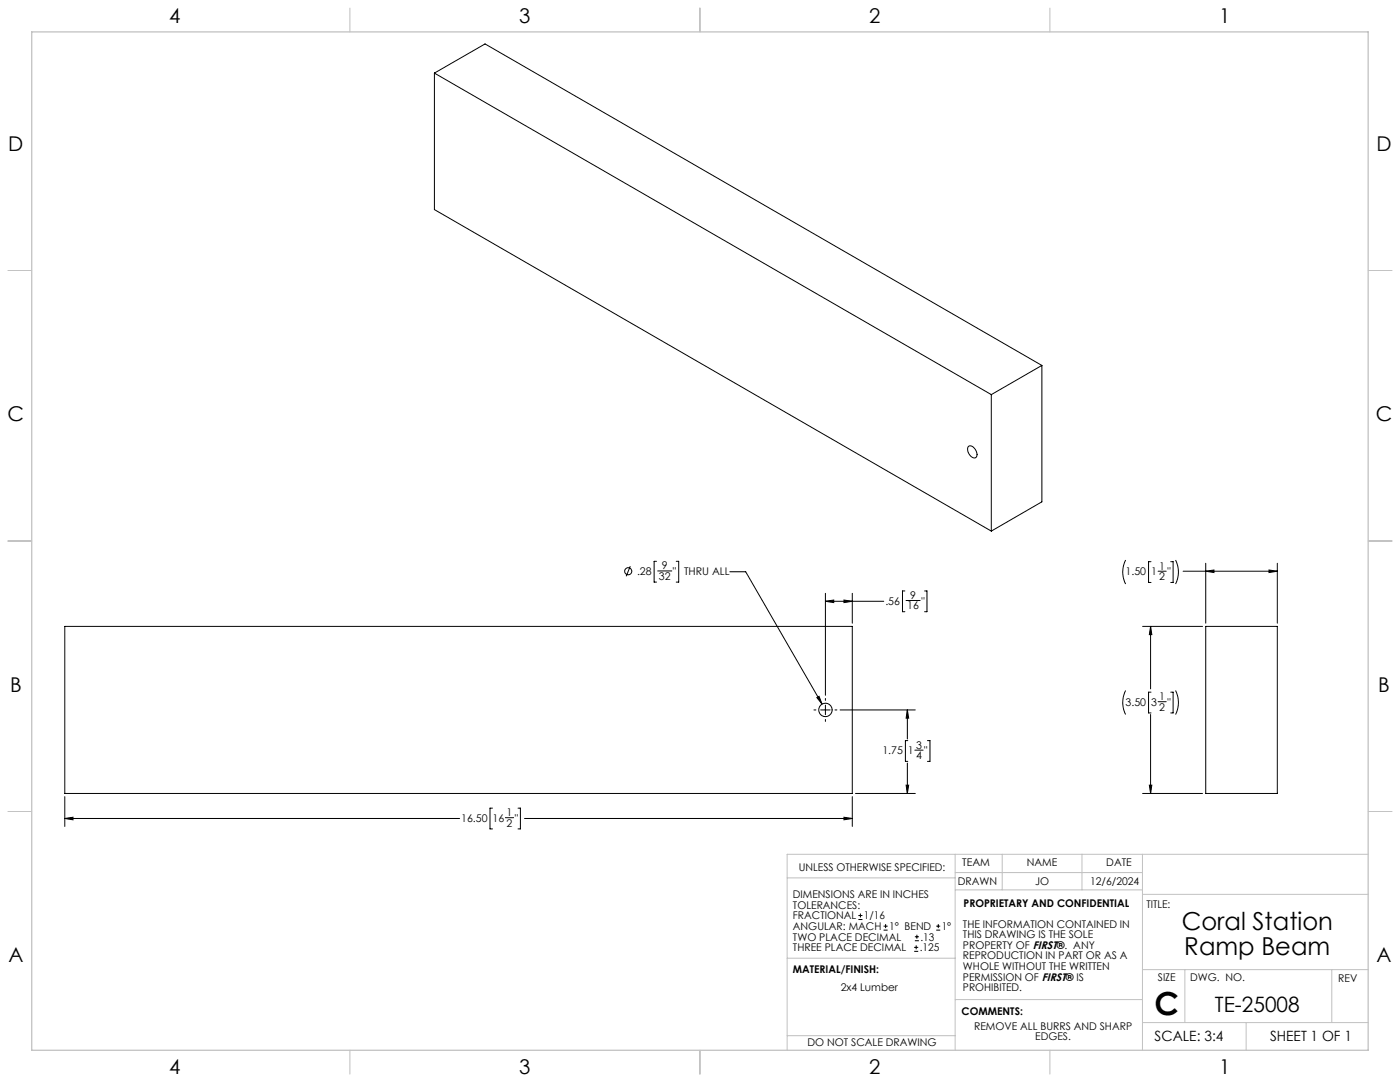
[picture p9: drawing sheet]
<svg xmlns="http://www.w3.org/2000/svg" width="559mm" height="432mm" viewBox="0 0 559 432" stroke-linecap="round" stroke-linejoin="round" font-family="sans-serif">
<g fill="none" stroke="#c0c0c0" stroke-width=".4">
<path d="M139.7 3.2v9.5M279.4 3.2v9.5M419.1 3.2v9.5M3.1 107.9h9.6M546.1 107.9h9.5M3.1 215.9h9.6M546.1 215.9h9.5M3.1 323.8h9.6M546.1 323.8h9.5M314.2 350.3h67M381.2 340.9v78.2M381.2 355.1h74.8"/>
<path d="M381.2 348.2h74.8M400 340.9v14.2M431.9 340.9v14.2M456 340.9v78.2M456 356.9h90.1M546.1 340.9h-231.9v78.2M314.2 382.4h67.2M381.2 398.9h74.8M456 387h90.1M472.9 387v21.1M531.6 387v21.1M139.7 419.1v9.6"/>
<path d="M279.4 419.1v9.6M314.2 413.3h67M419.1 419.1v9.6M456 408.1h90.1M497.4 408.1v11"/>
</g>
<path d="M12.7 12.7h533.4v406.4h-533.4z" fill="none" stroke="#c0c0c0" stroke-width=".5"/>
<g fill="none" stroke="#000" stroke-width=".4">
<path d="M173.4 29.2l222.3 128.3M173.4 29.2l20.2-11.7 222.3 128.3M173.4 29.2v54.4l222.3 128.3M395.7 157.5v54.4M415.9 145.8v54.5l-20.2 11.6M415.9 145.8l-20.2 11.7M386.7 178a3.2 3.2 0 0 1 3.2 4 1.5 1.5 0 0 1-1.5 .8 1.5 1.5 0 0 1-1.3-1.1 2.83 2.83 0 0 1-.4-3.7zM251.6 226l-1.7 4M262 224h-.9v8.3h.9M262.5 227.9h5.6M269.9 224h1v8.3h-1M291.3 228.2h6.3l30.5 52.8"/>
<path d="M329.5 240l3.3-.5v1zM329.5 236.8v40.7M329.5 240h23.2M336.9 239.5l3.3 .5-3.3 .5zM340.2 236.8v11.9M361.2 235.8h-1v8.3h1M361.6 239.6h5.7M369 235.8h1v8.3h-1M449.3 223.5a10.7 10.7 0 0 0 0 9.6M459.4 224.2h-1v8.2h1M462.2 228h3.3M467.3 224.2h.9v8.2h-.9"/>
<path d="M469.2 223.5a10.7 10.7 0 0 1 0 9.6M472.2 228h37.6M481.3 224.8v23.9M481.3 228l3.2-.5v1zM506.5 227.5l3.3 .5-3.3 .5zM509.8 224.8v23.9M25.9 250h314.3v66.7h-314.3zM456.1 250h23.9M459.2 250v24.9M459.2 250l.5 3.3h-.9zM481.3 250h28.5v66.7h-28.5zM326 278.4l.9-.5 1.2 3.1z"/>
<path d="M329.5 278.7v.8M449.3 275.6a10.7 10.7 0 0 0 0 9.6M459.4 276.2h-1v8.3h1M467.3 276.2h.9v8.3h-.9M469.2 275.6a10.7 10.7 0 0 1 0 9.6M324.9 283.3h.7M327.6 283.3h3.8M329.5 281.4v3.8M329.5 287.1v.8M333.3 283.3h.7M335.3 283.3h30M362.2 283.3l.5 3.3h-1z"/>
<path d="M362.2 283.3v11.6M362.3 295.6h-.9v8.2h.9M365.2 299.4h3.2M370.2 295.6h1v8.2h-1M459.2 285.2v31.5M462.2 280h3.3M25.9 317.9v11.9M340.2 317.9v11.9M341.5 316.7h23.8M361.7 313.3h1l-.5 3.4zM362.2 304.5v12.2M456.1 316.7h23.9"/>
<path d="M458.8 313.3h.9l-.5 3.4zM25.9 326.6l3.2-.5v1.1zM25.9 326.6h157.5M196.6 322.5h-1v8.3h1M201.7 326.3h3.3M206.8 322.5h.9v8.3h-.9M209.3 326.6h130.9M336.9 326.1l3.3 .5-3.3 .6zM342.6 367h1.6M342.6 365.4h1.6M343.4 364.6v1.5M352.7 371.2h1.6"/>
<path d="M352.7 369.6h1.6M353.5 368.8v1.6M364.9 379.7h1.6M364.9 378.1h1.6M365.2 375.4h1.6M365.2 373.8h1.6M365.7 377.3v1.5M366 373v1.6M373.7 371.2h1.6M373.7 369.6h1.6M374.5 368.8v1.6"/>
<circle cx="250.8" cy="228" r="1.41"/>
<circle cx="329.5" cy="283.3" r="2.68"/>
</g>
<path d="M25.9 326.6l3.2-.5v1.1zM336.9 326.1l3.3 .5-3.3 .6zM329.5 240l3.3-.5v1zM336.9 239.5l3.3 .5-3.3 .5zM361.7 313.3h1l-.5 3.4zM362.2 283.3l.5 3.3h-1zM326 278.4l2.1 2.6-1.2-3.1zM458.8 313.3h.9l-.5 3.4zM459.2 250l.5 3.3h-.9zM481.3 228l3.2-.5v1zM506.5 227.5l3.3 .5-3.3 .5z" fill="#000"/>
<text font-size="12.7" x="460.9" y="405.2">C</text>
<g font-size="9.9">
<text x="471.7" y="371.2">Coral Station</text>
<text x="472.7" y="381.1">Ramp Beam</text>
</g>
<text font-size="8.5" x="484.9" y="404">TE-25008</text>
<g font-size="8.1">
<text x="67.6" y="9.3">4</text>
<text x="207.3" y="9.3">3</text>
<text x="347" y="9.3">2</text>
<text x="486.7" y="9.3">1</text>
<text x="3.3" y="60.1">D</text>
<text x="549.4" y="60.1">D</text>
<text x="3" y="168">C</text>
<text x="549.1" y="168">C</text>
<text x="4" y="276">B</text>
<text x="550.1" y="276">B</text>
<text x="3.3" y="383.9">A</text>
<text x="549.4" y="383.9">A</text>
<text x="67.6" y="428.4">4</text>
<text x="207.3" y="428.4">3</text>
<text x="347" y="428.4">2</text>
<text x="486.7" y="428.4">1</text>
</g>
<g font-size="5.6">
<text x="460.9" y="415.2">SCALE: 3:4</text>
<text x="507" y="415.2">SHEET 1 OF 1</text>
</g>
<g font-size="4.2">
<text x="264.2" y="227.2">9</text>
<text x="462.7" y="227.3">1</text>
<text x="254.3" y="229.5">.28</text>
<text x="263" y="231.4">32</text>
<text x="268.6" y="229.5">&quot;</text>
<text x="273" y="229.5">THRU ALL</text>
<text x="449.3" y="229.6">1.50</text>
<text x="459.4" y="229.6">1</text>
<text x="462.7" y="231.5">2</text>
<text x="466" y="229.6">&quot;</text>
<text x="363.3" y="239">9</text>
<text x="353.4" y="241.3">.56</text>
<text x="362.1" y="243.2">16</text>
<text x="367.7" y="241.3">&quot;</text>
<text x="449.3" y="281.7">3.50</text>
<text x="459.4" y="281.7">3</text>
<text x="462.7" y="279.4">1</text>
<text x="466" y="281.7">&quot;</text>
<text x="462.7" y="283.6">2</text>
<text x="365.6" y="298.7">3</text>
<text x="352.2" y="301">1.75</text>
<text x="362.4" y="301">1</text>
<text x="365.6" y="302.9">4</text>
<text x="368.9" y="301">&quot;</text>
<text x="184.1" y="328">16.50</text>
<text x="196.6" y="328">16</text>
<text x="202.2" y="325.7">1</text>
<text x="202.2" y="329.9">2</text>
<text x="205.5" y="328">&quot;</text>
<text x="318.8" y="347.7">UNLESS OTHERWISE SPECIFIED:</text>
<text x="384.1" y="345.5">TEAM</text>
<text x="409.9" y="345.7">NAME</text>
<text x="441.6" y="345.7">DATE</text>
<text x="382.3" y="353.3">DRAWN</text>
<text x="413.2" y="353.3">JO</text>
<text x="435.1" y="353.3">12/6/2024</text>
<text x="316.5" y="358.5">DIMENSIONS ARE IN INCHES</text>
<text x="316.5" y="362.7">TOLERANCES:</text>
<text x="384.6" y="361.9">PROPRIETARY AND CONFIDENTIAL</text>
<text x="457.6" y="362.3">TITLE:</text>
<text x="316.5" y="371.2">ANGULAR: MACH</text>
<text x="316.5" y="366.9">FRACTIONAL</text>
<text x="344.8" y="366.9">1/16</text>
<text x="354.9" y="371.2">1° BEND</text>
<text x="375.9" y="371.2">1°</text>
<text x="384.4" y="370.2">THE INFORMATION CONTAINED IN</text>
<text x="316.5" y="375.4">TWO PLACE DECIMAL</text>
<text x="367.4" y="375.4">.13</text>
<text x="384.4" y="374.4">THIS DRAWING IS THE SOLE</text>
<text x="316.5" y="379.6">THREE PLACE DECIMAL</text>
<text x="367.1" y="379.6">.125</text>
<text x="384.4" y="378.6">PROPERTY OF FIRST®. ANY</text>
<text x="384.4" y="382.9">REPRODUCTION IN PART OR AS A</text>
<text x="316.5" y="388.4">MATERIAL/FINISH:</text>
<text x="384.4" y="387.1">WHOLE WITHOUT THE WRITTEN</text>
<text x="335.5" y="395.6">2x4 Lumber</text>
<text x="384.4" y="391.3">PERMISSION OF FIRST® IS</text>
<text x="384.4" y="395.6">PROHIBITED.</text>
<text x="462.2" y="391.3">SIZE</text>
<text x="475.1" y="391.3">DWG. NO.</text>
<text x="534.1" y="391.8">REV</text>
<text x="383.8" y="405.1">COMMENTS:</text>
<text x="388.8" y="410.9">REMOVE ALL BURRS AND SHARP</text>
<text x="322.3" y="417.6">DO NOT SCALE DRAWING</text>
<text x="413.2" y="415.2">EDGES.</text>
</g>
</svg>
